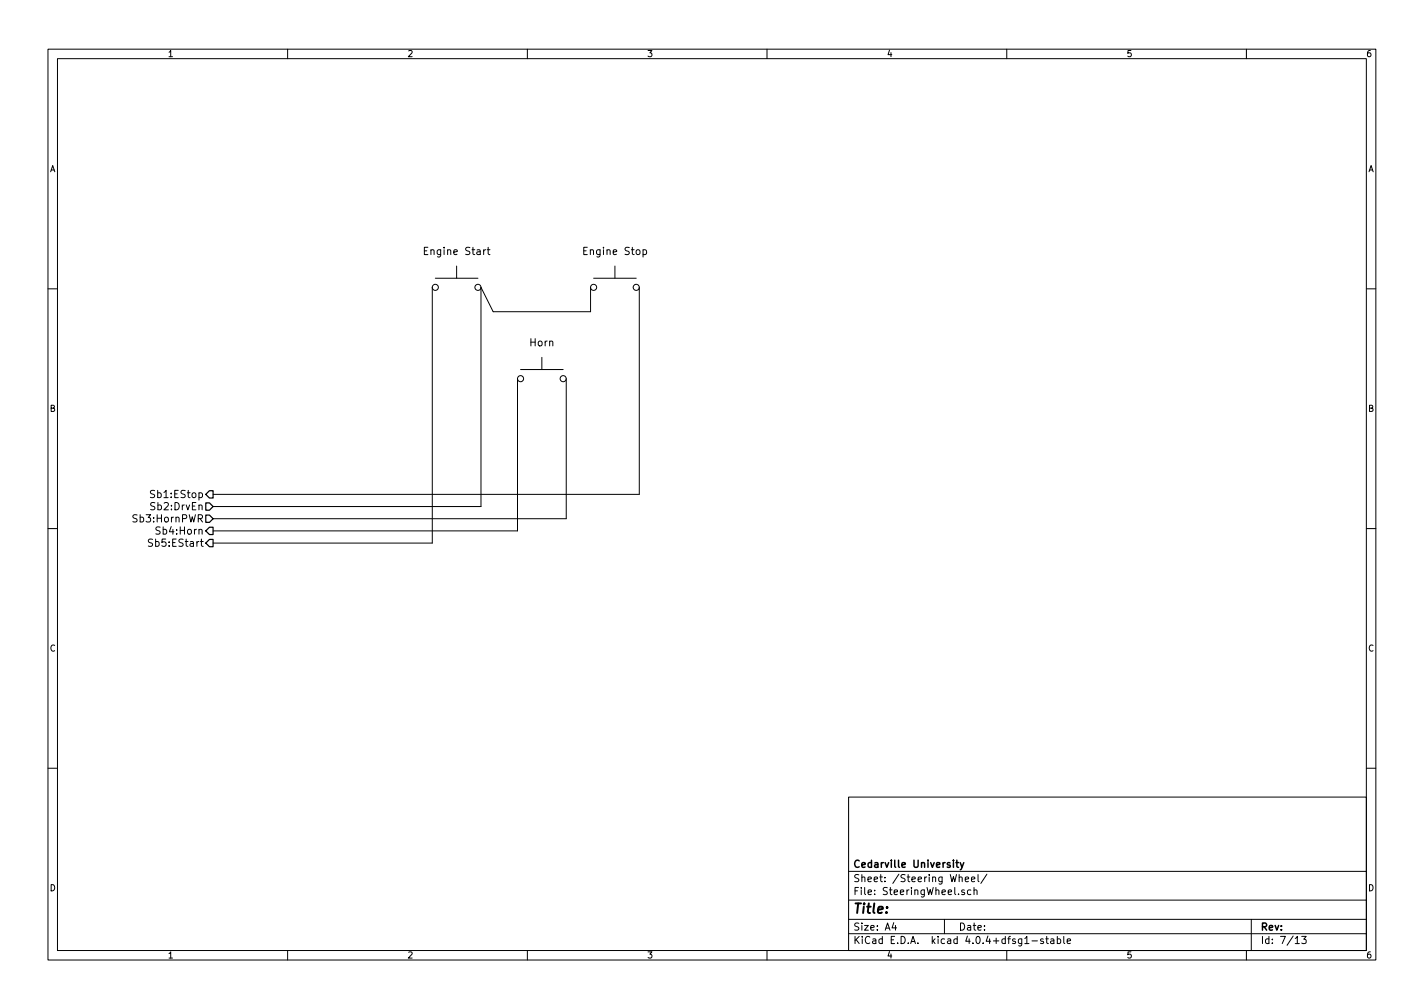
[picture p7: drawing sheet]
<svg xmlns="http://www.w3.org/2000/svg" width="297mm" height="210mm" viewBox="0 0 297 210" stroke-linecap="round" stroke-linejoin="round" font-family="sans-serif">
<g fill="none" stroke="#000" stroke-width=".21">
<path d="M10 10.3h277v189.9h-277zM12 12.2h273v186.1h-273zM60 10.3v1.9M110 10.3v1.9M160 10.3v1.9M210 10.3v1.9M260 10.3v1.9M90.2 59.9v53.4h-45.8M90.8 58h8.9M95.2 55.5v2.5M101.6 52.1h.6M101.8 51.6v1.3l.4 .2"/>
<path d="M123.2 59.9v5.1h-20.3l-2.6-5.1v45.8h-55.9M123.8 58h8.9M128.3 55.5v2.5M133.3 59.9v43.2h-88.9M134.1 52.2l.5-.1 .3 .3-.2 .6h-.6M10 60.2h2M107.9 79v31.7h-63.5M108.6 77.1h8.9M113 74.5v2.6M118.1 79v29.2h-73.7M285 60.2h2M10 110.3h2"/>
<path d="M31.8 112.5l-.6-.1-.2 .2v.4l.7 .3 .1 .4-.3 .3-.6-.1M285 110.3h2M10 160.2h2M177 166.3h108v32h-108zM285 160.2h2M60 198.3v1.9M110 198.3v1.9M160 198.3v1.9M177 194.8h108M177 191.8h108M177 187.8h108M177 181.8h108"/>
<path d="M186.4 192.5l-.3 1h.9M186.8 193v1M197 191.8v3M201.2 185.7l-.4-.1-.2 .2 .1 .2 .5 .2v.3h-.6M201.3 183.4l.8-.1-.1-.3-.4-.1-.3 .2 .1 .7h.6M202.5 185.7l-.4-.1-.3 .3 .1 .6 .2 .1 .4-.1M202.6 183.4l.8-.1-.1-.3-.4-.1-.3 .2 .1 .7h.6M203.2 185.7l.2-.1 .4 .1v.9M203.2 185.1v1.5M204 182.4v1.3l.2 .2M205.9 182.3l-1.3 2M210 198.3v1.9"/>
<path d="M215.3 196.3h1.1M217.6 195.9l-.3-.1-.3 .2 .1 .3 .5 .1v.3h-.6M218.1 195.8h.6M218.3 195.3v1.3l.4 .2M219.2 195.9h.6v.9M219.8 196.2l-.4 .1-.3 .2 .3 .3 .4-.1M220.5 195.9l.5-.1 .3 .3-.2 .6h-.6M220.5 195.3v1.5M221.9 195.3v1.3l.2 .2M222.6 196.3l.7-.1v-.3l-.5-.1-.2 .2 .1 .7h.6M260 198.3v1.9M261 191.8v6.5"/>
<path d="M270.2 196.8h.8M271.5 195.3h1l-.5 .6 .4 .1v.7l-.2 .1-.7-.1"/>
<circle cx="90.8" cy="59.9" r=".63"/>
<circle cx="99.7" cy="59.9" r=".63"/>
<circle cx="123.8" cy="59.9" r=".63"/>
<circle cx="132.7" cy="59.9" r=".63"/>
<circle cx="108.6" cy="79" r=".63"/>
<circle cx="117.5" cy="79" r=".63"/>
</g>
<path d="M199.4 179.9h.5M199.6 179.4v1.3l.3 .2M200.3 179.9l.4 1M201 179.9l-.5 1.4-.2 .1" fill="none" stroke="#000" stroke-width=".3"/>
<path d="M42.9 104.9h.8l.7 .8-.7 .7h-.8zM42.9 107.4h.8l.7 .8-.7 .8h-.8zM42.9 113.3l.8-.8h.7v1.5h-.7zM43.7 102.4h.7v1.5h-.7l-.8-.8zM43.7 110h.7v1.5h-.7l-.8-.8z" fill="none" stroke="#000" stroke-width=".25"/>
<text font-size="2.8" x="178" y="190.5">Title:</text>
<g font-size="2.1">
<text x="89" y="53.2">Engine Start</text>
<text x="122.1" y="53.2">Engine Stop</text>
<text x="110.6" y="72.2">Horn</text>
<text x="31.7" y="106.4">Sb2:DrvEn</text>
<text x="31.8" y="103.9">Sb1:EStop</text>
<text x="28" y="109">Sb3:HornPWR</text>
<text x="33" y="111.5">Sb4:Horn</text>
<text x="31.7" y="114">Sb5:EStart</text>
<text x="178" y="184">Sheet: /Steering Wheel/</text>
<text x="178" y="181">Cedarville University</text>
<text x="178" y="186.7">File: SteeringWheel.sch</text>
<text x="178" y="196.9">KiCad E.D.A. kicad 4.0.4+dfsg1-stable</text>
<text x="178" y="194.1">Size: A4</text>
<text x="200" y="194.1">Date:</text>
<text x="263" y="194.1">Rev:</text>
<text x="263" y="196.9">Id: 7/13</text>
</g>
<g font-size="1.8">
<text x="35" y="11.9">1</text>
<text x="85" y="11.9">2</text>
<text x="135" y="11.9">3</text>
<text x="185" y="11.9">4</text>
<text x="235" y="11.9">5</text>
<text x="285" y="11.9">6</text>
<text x="10.4" y="35.9">A</text>
<text x="285.4" y="35.9">A</text>
<text x="10.4" y="85.9">B</text>
<text x="285.4" y="85.9">B</text>
<text x="10.4" y="135.9">C</text>
<text x="285.4" y="135.9">C</text>
<text x="10.4" y="185.9">D</text>
<text x="285.4" y="185.9">D</text>
<text x="35" y="199.9">1</text>
<text x="85" y="199.9">2</text>
<text x="135" y="199.9">3</text>
<text x="185" y="199.9">4</text>
<text x="235" y="199.9">5</text>
<text x="285" y="199.9">6</text>
</g>
</svg>
